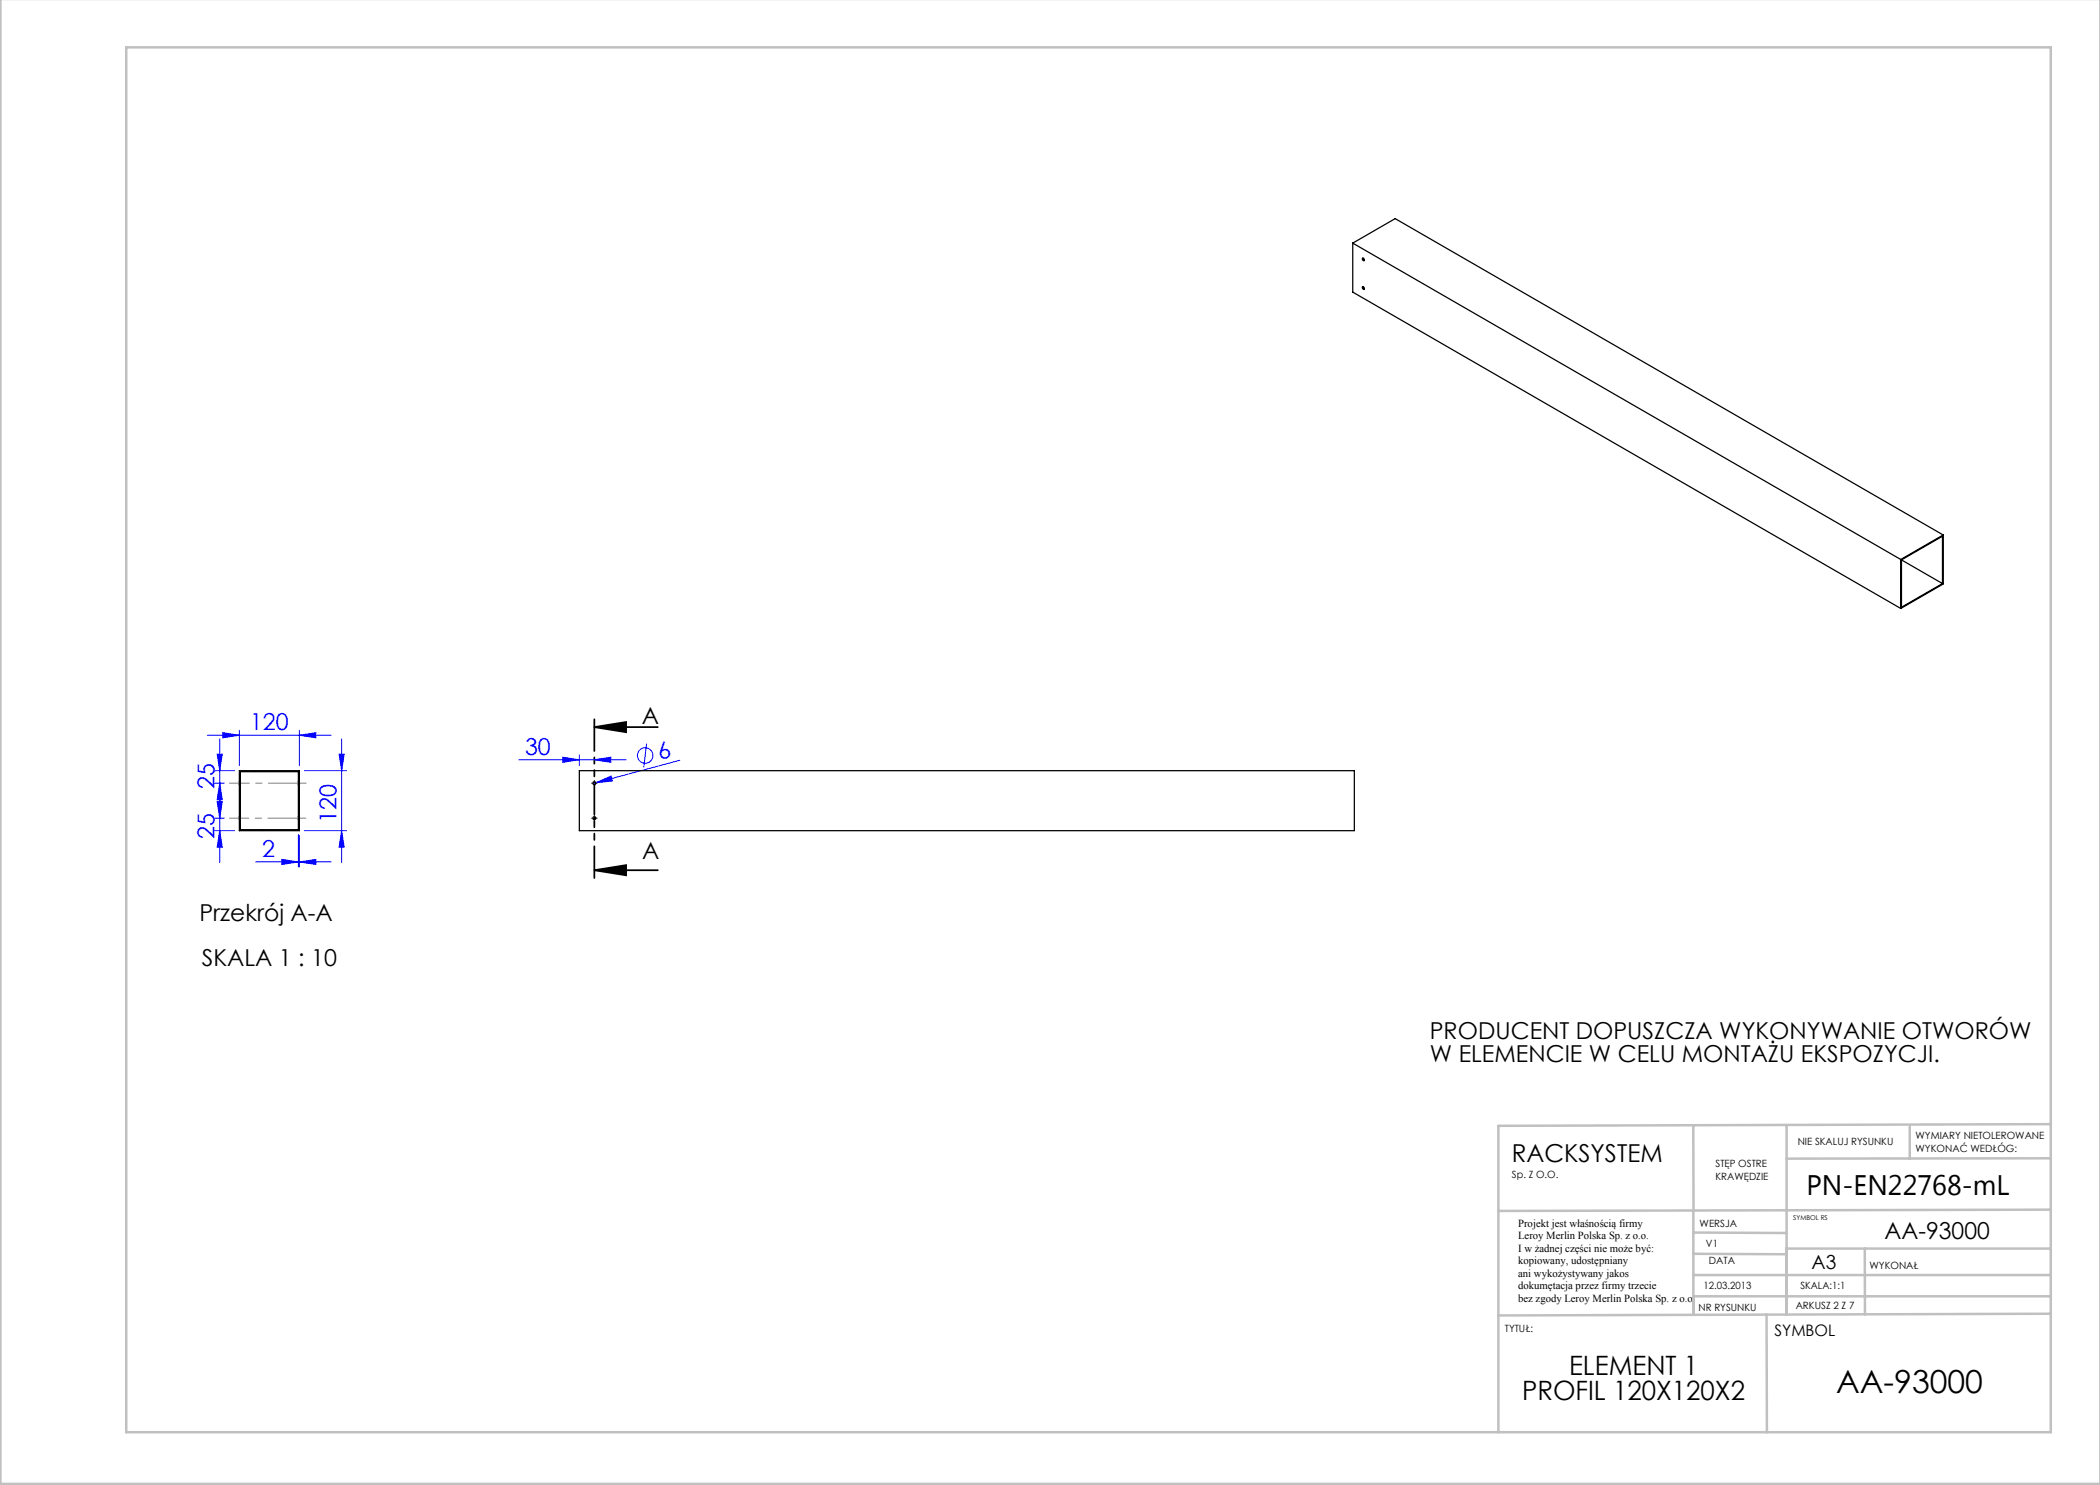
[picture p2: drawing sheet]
<svg xmlns="http://www.w3.org/2000/svg" width="420mm" height="297mm" viewBox="0 0 420 297" stroke-linecap="round" stroke-linejoin="round" font-family="sans-serif">
<g fill="none" stroke="#00f" stroke-width=".2">
<path d="M41.5 147h24.7M42.9 154.1h4M42.9 156.6h2M43.4 150.8h1.1l-.6 3.3zM43.9 147.8v24.7M43.9 156.6l.6 3.3h-1.1zM44.6 146.5l3.3 .5-3.3 .6zM47.9 146v7.1M59.9 147l3.3-.5v1.1zM59.9 146v7.1M60.9 154.1h8.4M67.8 150.8h1l-.5 3.3z"/>
<path d="M68.3 147.8v24.7M103.7 152h21.5M112.6 151.4l3.3 .6-3.3 .5zM115.9 151v2.1M118.9 152l3.3-.6v1.1zM119.2 156.6l3-1.4 .3 1zM129.3 148.7l-.5 4.8M136 152.1l-17.4 4.6M42.9 163.6h2M42.9 166.1h4M43.4 160.3h1.1l-.6 3.3zM43.9 166.1l.6 3.3h-1.1z"/>
<path d="M51.1 172.4h15.1M56.4 171.9l3.3 .5-3.3 .5zM59.7 166.9v6.5M59.9 172.4l3.3-.5v1zM59.9 167.1v6.3M60.9 166.1h8.4M68.3 166.1l.5 3.3h-1z"/>
<circle cx="129" cy="151.1" r="1.56"/>
</g>
<path d="M118.9 145.4h12.7M118.9 145.4l6.3-1v2zM118.9 174h12.7M118.9 174l6.3-1v2.1z" fill="none" stroke="#000" stroke-width=".35"/>
<path d="M118.4 156.6h-.1M118.9 156.1h.1M118.9 157.1v.1M119.4 156.6h.1M118.4 163.6h-.1M118.9 163.1h.1M118.9 164.1v.1M119.4 163.6h.1" fill="none" stroke="#000" stroke-width=".2" stroke-dasharray="15.2 1.3 1.3 1.3"/>
<path d="M118.6 156.6h.5M118.9 156.4v.5M118.6 163.6h.5M118.9 163.4v.5" fill="none" stroke="#000" stroke-width=".2"/>
<path d="M118.9 143.4v32.6" fill="none" stroke="#000" stroke-width=".35" stroke-dasharray="6.3 1.3 1.3 1.3 1.3 1.3" stroke-dashoffset="-.4"/>
<path d="M61.2 156.6h-15.3" fill="none" stroke="#808080" stroke-width=".2" stroke-dasharray="15.2 1.3 1.3 1.3" stroke-dashoffset="7.7"/>
<path d="M61.2 163.6h-15.3" fill="none" stroke="#808080" stroke-width=".2" stroke-dasharray="15.2 1.3 1.3 1.3" stroke-dashoffset="7.6"/>
<g fill="none" stroke="#c0c0c0" stroke-width=".5">
<path d="M.1 -.1v296.9h419.9M25.2 9.5h385v276.9h-385zM338.7 225.2v16.9M357.3 225v37.9M382 225.4v6.3M410.1 224.8l-110.4 .4v61.2M410.1 231.7h-52.8M338.7 259.3h71.5M338.7 255h71.5M338.7 250.8l18.6 .1M338.7 246.5l18.6 .1M338.7 242.1v20.9"/>
<path d="M373 249.7v13.2M410.1 241.9l-110.4 .3M410.2 249.7h-52.9v13.2M353.3 262.9l.1 23.5M410.2 262.7l-110.5 .4"/>
</g>
<path d="M118.9 145.4l6.3-1v2zM118.9 174l6.3-1v2.1z" fill="#000"/>
<g fill="#00f">
<path d="M119.2 156.6l3-1.4 .3 1z"/>
<path d="M112.6 151.4l3.3 .6-3.3 .5zM118.9 152l3.3-.6v1.1z"/>
<path d="M59.9 147l3.3-.5v1.1zM44.6 146.5l3.3 .5-3.3 .6zM59.9 172.4l3.3-.5v1zM56.4 171.9l3.3 .5-3.3 .5z"/>
<path d="M43.4 150.8h1.1l-.6 3.3zM43.9 156.6l.6 3.3h-1.1zM43.4 160.3h1.1l-.6 3.3zM43.9 166.1l.6 3.3h-1.1zM67.8 150.8h1l-.5 3.3zM68.3 166.1l.5 3.3h-1z"/>
</g>
<g fill="none" stroke="#000" stroke-width=".25">
<path d="M270.6 48.6l109.6 63.3M270.6 48.6v9.8l109.6 63.3M270.6 48.6l8.4-4.9 109.6 63.3M272.5 51.6h.1a.28 .28 0 0 1 .3 .3 .28 .28 0 0 1-.2 .3l-.2-.2zM272.5 57.4l.1-.1a.28 .28 0 0 1 .3 .3 .28 .28 0 0 1-.2 .3l-.2-.2zM272.6 51.6l.3 .5M272.6 57.3l.3 .5M380.2 111.9v9.8M380.3 112l8.2-4.8v9.5M380.3 112v9.4l8.2-4.7M380.3 112l8.2 4.7M388.6 107l-8.4 4.9"/>
<path d="M388.6 107v9.8l-8.4 4.9M47.9 156.3v.6M47.9 156.3v-2.2h12v2.2M47.9 156.3h.2M47.9 156.9v6.4M47.9 156.9h.2M48.1 156.3v.6M48.1 156.3v-2h11.6v2M48.1 156.9v6.4M59.7 156.3v.6M59.7 156.3h.2M59.7 156.9v6.4"/>
<path d="M59.7 156.9h.2M59.9 156.3v.6M59.9 156.9v6.4M115.9 154.1h155v12h-155zM47.9 163.3v.6M47.9 163.9v2.2h12v-2.2M47.9 163.9h.2M47.9 163.3h.2M48.1 163.3v.6M48.1 163.9v2h11.6v-2M59.7 163.3v.6M59.7 163.9h.2"/>
<path d="M59.7 163.3h.2M59.9 163.3v.6"/>
<circle cx="118.9" cy="156.6" r=".3"/>
<circle cx="118.9" cy="163.6" r=".3"/>
</g>
<path d="M48.1 157l-.2 .2M50.9 154.1l-.2 .2M59.9 158.6l-.2 .2M59.9 154.1l-.2 .2M48.1 165.9l-.2 .2M52.6 165.9l-.2 .2" fill="none" stroke="#000" stroke-width=".2"/>
<text font-size="6.3" x="367.2" y="278.5">AA-93000</text>
<text font-size="5.6" x="361.3" y="239.1">PN-EN22768-mL</text>
<g font-size="5.3">
<text x="313.8" y="274.9">ELEMENT 1</text>
<text x="304.4" y="280">PROFIL 120X120X2</text>
</g>
<text font-size="4.9" x="302.4" y="232.4">RACKSYSTEM</text>
<g font-size="4.7" fill="#00f">
<text x="50" y="146">120</text>
<text x="105" y="150.9">30</text>
<text x="132" y="152.1" transform="rotate(-15 132 152.1)">6</text>
<text x="42.9" y="157.8" transform="rotate(-90 42.9 157.8)">25</text>
<text x="42.9" y="167.8" transform="rotate(-90 42.9 167.8)">25</text>
<text x="67.3" y="164.5" transform="rotate(-90 67.3 164.5)">120</text>
<text x="52.4" y="171.4">2</text>
</g>
<g font-size="4.7">
<text x="128.4" y="144.8">A</text>
<text x="128.4" y="171.9">A</text>
<text x="39.9" y="184.2">Przekrój A-A</text>
<text x="40.3" y="193.2">SKALA 1 : 10</text>
<text x="286" y="207.8">PRODUCENT DOPUSZCZA WYKONYWANIE OTWORÓW</text>
<text x="286" y="212.3">W ELEMENCIE W CELU MONTAŻU EKSPOZYCJI.</text>
<text x="376.9" y="247.8">AA-93000</text>
</g>
<text font-size="3.9" x="362.3" y="253.8">A3</text>
<text font-size="3.2" x="354.9" y="267.2">SYMBOL</text>
<g font-size="2.2">
<text x="303.6" y="245.3">Projekt jest właśnością firmy</text>
<text x="303.6" y="247.8">Leroy Merlin Polska Sp. z o.o.</text>
<text x="303.6" y="250.3">I w żadnej części nie może być:</text>
<text x="303.6" y="252.8">kopiowany, udostępniany</text>
<text x="303.6" y="255.3">ani wykożystywany jakos</text>
<text x="303.6" y="257.8">dokumętacja przez firmy trzecie</text>
<text x="303.6" y="260.3">bez zgody Leroy Merlin Polska Sp. z o.o.</text>
</g>
<g font-size="2">
<text x="383.1" y="227.9">WYMIARY NIETOLEROWANE</text>
<text x="343.1" y="233.4">STĘP OSTRE</text>
<text x="359.5" y="228.9">NIE SKALUJ RYSUNKU</text>
<text x="383.1" y="230.4">WYKONAĆ WEDŁÓG:</text>
<text x="302.4" y="235.5">Sp. Z O.O.</text>
<text x="343.1" y="235.9">KRAWĘDZIE</text>
<text x="339.9" y="245.4">WERSJA</text>
<text x="341.2" y="249.4">V1</text>
<text x="340.7" y="257.7">12.03.2013</text>
<text x="341.8" y="252.9">DATA</text>
<text x="360.1" y="257.7">SKALA:1:1</text>
<text x="373.9" y="253.8">WYKONAŁ</text>
<text x="339.7" y="262.3">NR RYSUNKU</text>
<text x="359.1" y="261.8">ARKUSZ 2 Z 7</text>
<text x="301" y="266.4">TYTUŁ:</text>
</g>
<text font-size="1.3" x="358.7" y="244">SYMBOL RS</text>
</svg>
